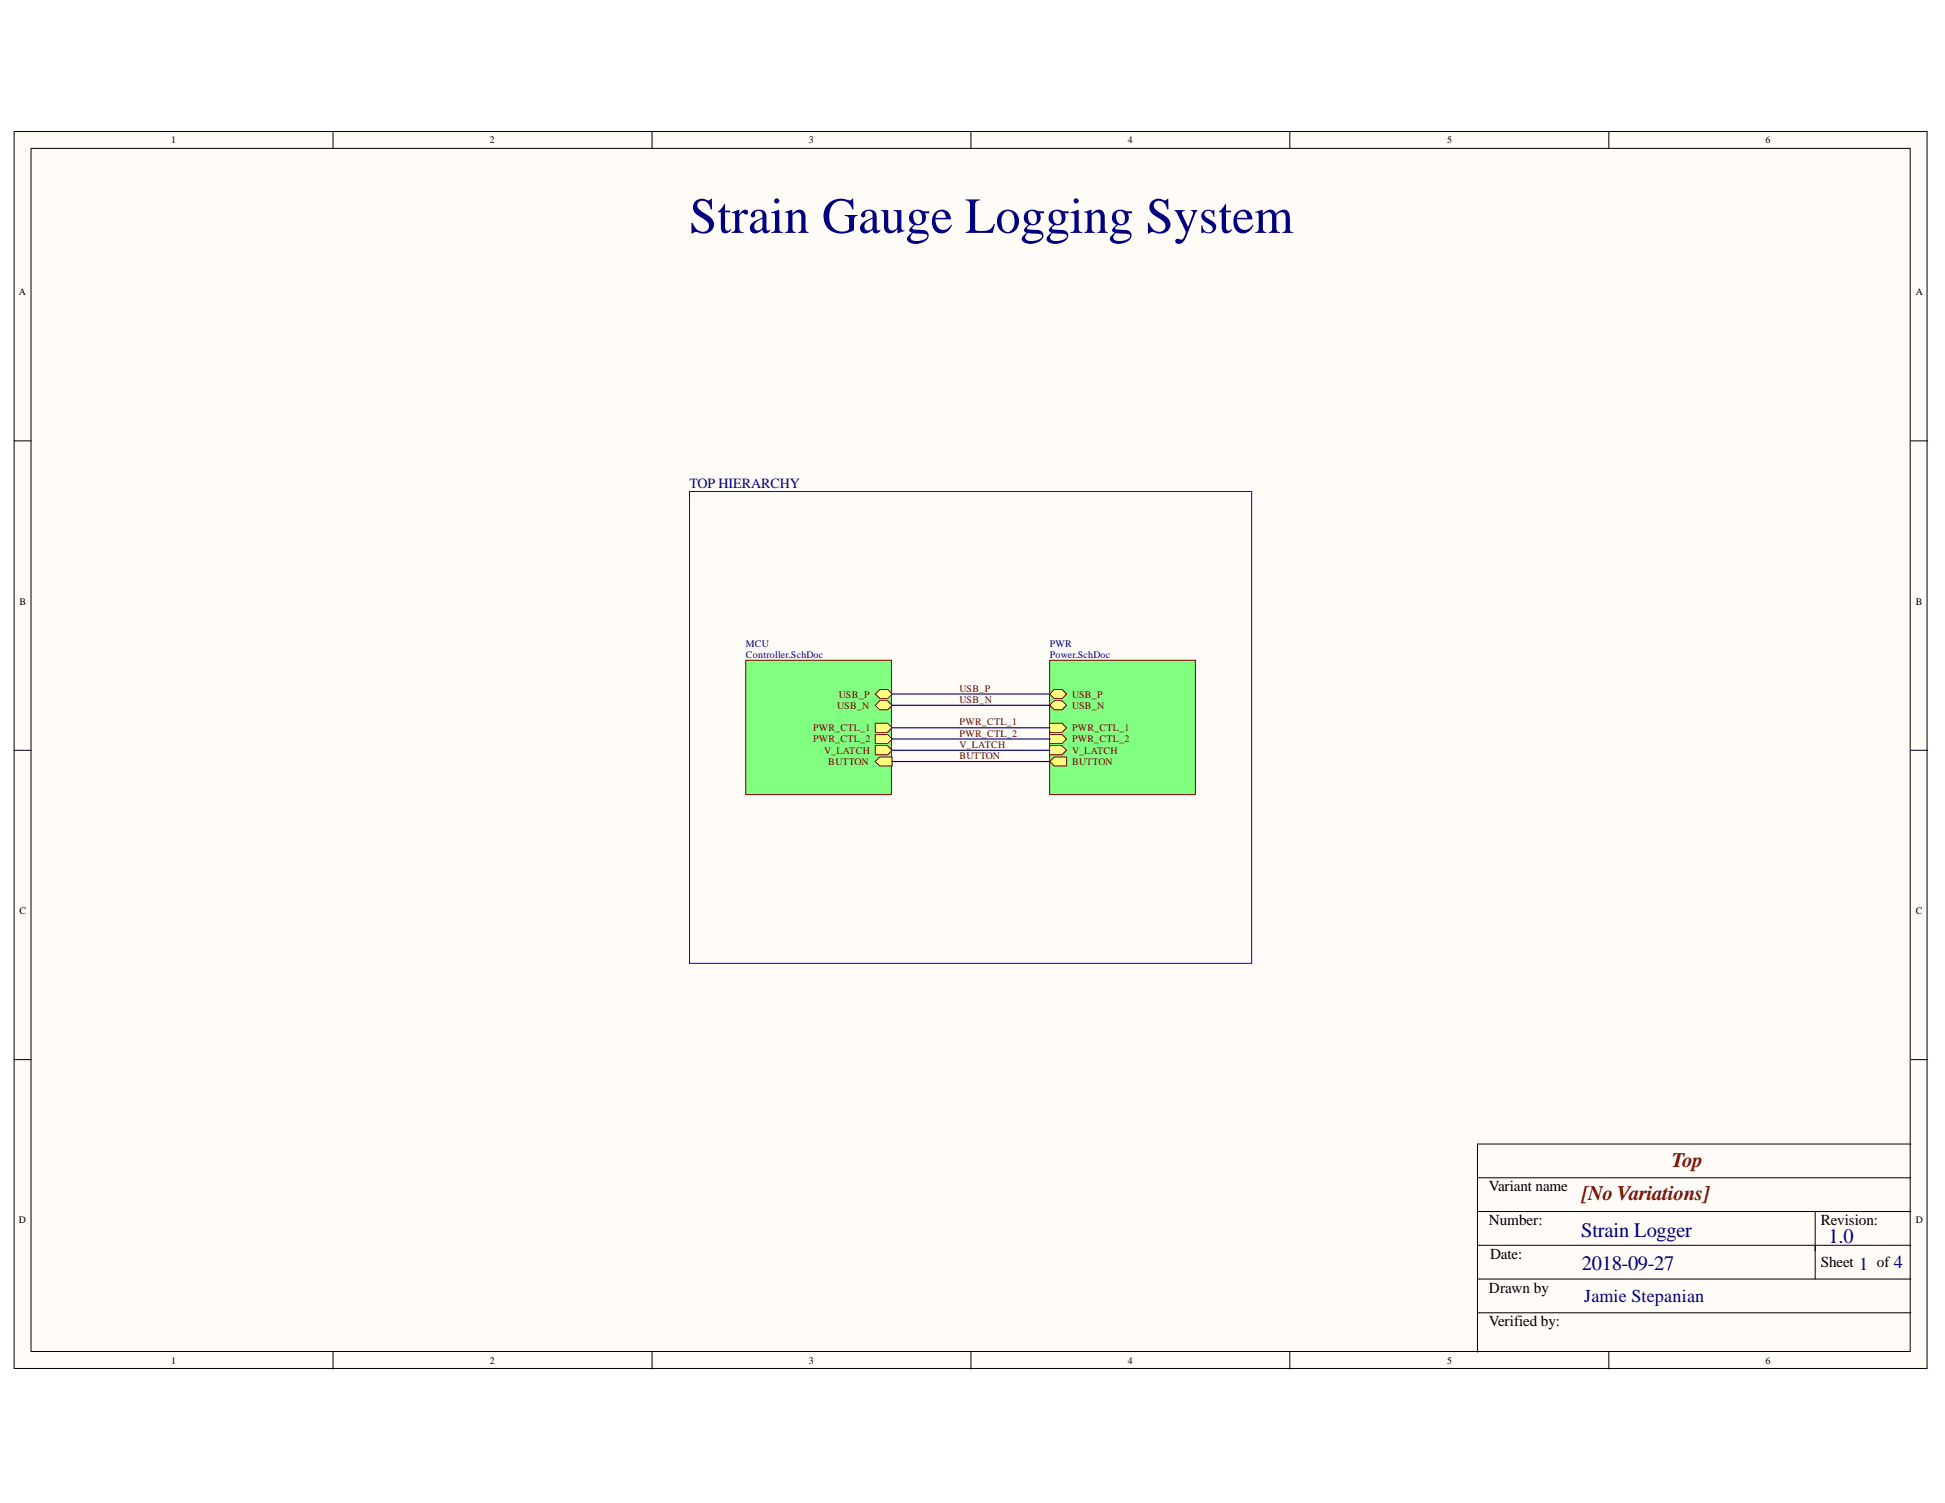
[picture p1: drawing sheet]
<svg xmlns="http://www.w3.org/2000/svg" width="279mm" height="216mm" viewBox="0 0 279 216" stroke-linecap="round" stroke-linejoin="round" font-family="sans-serif">
<g fill="#fffcf8" stroke="#000" stroke-width=".14">
<path d="M2 18.9h274.8v177.7h-274.8z"/>
<path d="M4.5 21.3h269.9v172.8h-269.9z"/>
</g>
<g fill="none" stroke="#000" stroke-width=".14">
<path d="M47.8 18.9v2.4M93.7 18.9v2.4M139.5 18.9v2.4M185.3 18.9v2.4M231.1 18.9v2.4M2 63.3h2.5M274.5 63.3h2.4M2 107.8h2.5M274.5 107.8h2.4M2 152.2h2.5M274.5 152.2h2.4M212.2 169.2h62.3"/>
<path d="M212.2 174h62.3M212.2 178.9h62.3M260.8 174v9.7M274.5 164.3h-62.3v29.9M47.8 194.2v2.5M93.7 194.2v2.5M139.5 194.2v2.5M185.3 194.2v2.5M212.2 183.7h62.3M212.2 188.6h62.3M231.1 194.2v2.5"/>
</g>
<path d="M107.1 94.8h21v19.3h-21z" fill="#80ff80" stroke="#800000" stroke-width=".14"/>
<path d="M125.7 101.3l.7-.6h1.1l.7 .6-.7 .7h-1.1z" fill-rule="evenodd" fill="#ffff80"/>
<path d="M125.7 101.3l.7-.6h1.1l.7 .6-.7 .7h-1.1z" fill="none" stroke="#800000" stroke-width=".14"/>
<path d="M125.7 99.7l.7-.7h1.1l.7 .7-.7 .6h-1.1z" fill-rule="evenodd" fill="#ffff80"/>
<path d="M125.7 99.7l.7-.7h1.1l.7 .7-.7 .6h-1.1z" fill="none" stroke="#800000" stroke-width=".14"/>
<path d="M125.7 105.5h1.8l.7 .7-.7 .6h-1.8z" fill-rule="evenodd" fill="#ffff80"/>
<path d="M125.7 105.5h1.8l.7 .7-.7 .6h-1.8z" fill="none" stroke="#800000" stroke-width=".14"/>
<path d="M125.7 103.9h1.8l.7 .6-.7 .7h-1.8z" fill-rule="evenodd" fill="#ffff80"/>
<path d="M125.7 103.9h1.8l.7 .6-.7 .7h-1.8z" fill="none" stroke="#800000" stroke-width=".14"/>
<path d="M125.7 107.1h1.8l.7 .7-.7 .6h-1.8z" fill-rule="evenodd" fill="#ffff80"/>
<path d="M125.7 107.1h1.8l.7 .7-.7 .6h-1.8z" fill="none" stroke="#800000" stroke-width=".14"/>
<path d="M125.7 109.4l.7-.7h1.8v1.3h-1.8z" fill-rule="evenodd" fill="#ffff80"/>
<path d="M125.7 109.4l.7-.7h1.8v1.3h-1.8z" fill="none" stroke="#800000" stroke-width=".14"/>
<path d="M150.8 94.8h20.9v19.3h-20.9z" fill="#80ff80" stroke="#800000" stroke-width=".14"/>
<path d="M150.8 99.7l.6-.7h1.2l.6 .7-.6 .6h-1.2z" fill-rule="evenodd" fill="#ffff80"/>
<path d="M150.8 99.7l.6-.7h1.2l.6 .7-.6 .6h-1.2z" fill="none" stroke="#800000" stroke-width=".14"/>
<path d="M150.8 109.4l.6-.7h1.8v1.3h-1.8z" fill-rule="evenodd" fill="#ffff80"/>
<path d="M150.8 109.4l.6-.7h1.8v1.3h-1.8z" fill="none" stroke="#800000" stroke-width=".14"/>
<path d="M150.8 101.3l.6-.6h1.2l.6 .6-.6 .7h-1.2z" fill-rule="evenodd" fill="#ffff80"/>
<path d="M150.8 101.3l.6-.6h1.2l.6 .6-.6 .7h-1.2z" fill="none" stroke="#800000" stroke-width=".14"/>
<path d="M150.8 103.9h1.8l.6 .6-.6 .7h-1.8z" fill-rule="evenodd" fill="#ffff80"/>
<path d="M150.8 103.9h1.8l.6 .6-.6 .7h-1.8z" fill="none" stroke="#800000" stroke-width=".14"/>
<path d="M150.8 105.5h1.8l.6 .7-.6 .6h-1.8z" fill-rule="evenodd" fill="#ffff80"/>
<path d="M150.8 105.5h1.8l.6 .7-.6 .6h-1.8z" fill="none" stroke="#800000" stroke-width=".14"/>
<path d="M150.8 107.1h1.8l.6 .7-.6 .6h-1.8z" fill-rule="evenodd" fill="#ffff80"/>
<path d="M150.8 107.1h1.8l.6 .7-.6 .6h-1.8z" fill="none" stroke="#800000" stroke-width=".14"/>
<path d="M128.2 99.7h22.6M128.2 101.3h22.6M128.2 104.5h22.6M128.2 106.2h22.6M128.2 107.8h22.6M128.2 109.4h22.6" fill="none" stroke="#000080" stroke-width=".16"/>
<path d="M99.1 70.6h80.7v67.8h-80.7z" fill="none" stroke="#00f" stroke-width=".14"/>
<text font-size="7.3" fill="#000080" x="99" y="33.5">Strain Gauge Logging System</text>
<g font-size="3" fill="#800000">
<text x="240.2" y="167.6">Top</text>
<text x="227.2" y="172.4">[No Variations]</text>
</g>
<g font-size="3" fill="#000080">
<text x="227.2" y="177.6">Strain Logger</text>
<text x="262.7" y="178.6">1.0</text>
<text x="227.2" y="182.5">2018-09-27</text>
</g>
<g font-size="2.6" fill="#000080">
<text x="267.1" y="182.4">1</text>
<text x="272.1" y="182.2">4</text>
<text x="227.6" y="187">Jamie Stepanian</text>
</g>
<g font-size="2.2">
<text x="213.9" y="171.1">Variant name</text>
<text x="213.9" y="176">Number:</text>
<text x="261.6" y="176">Revision:</text>
<text x="213.9" y="185.7">Drawn by</text>
<text x="214" y="180.9">Date:</text>
<text x="261.6" y="182">Sheet</text>
<text x="269.6" y="182">of</text>
<text x="213.9" y="190.5">Verified by:</text>
</g>
<text font-size="2" fill="#000080" x="99" y="70.1">TOP HIERARCHY</text>
<g font-size="1.4">
<text x="24.6" y="20.6">1</text>
<text x="70.4" y="20.6">2</text>
<text x="116.2" y="20.6">3</text>
<text x="162" y="20.6">4</text>
<text x="207.9" y="20.6">5</text>
<text x="253.6" y="20.6">6</text>
<text x="2.7" y="42.4">A</text>
<text x="275.2" y="42.4">A</text>
<text x="2.8" y="86.9">B</text>
<text x="275.2" y="86.9">B</text>
<text x="2.8" y="131.3">C</text>
<text x="275.2" y="131.3">C</text>
<text x="2.7" y="175.7">D</text>
<text x="275.2" y="175.7">D</text>
<text x="24.6" y="195.9">1</text>
<text x="70.4" y="195.9">2</text>
<text x="116.2" y="195.9">3</text>
<text x="162" y="195.9">4</text>
<text x="207.9" y="195.9">5</text>
<text x="253.6" y="195.9">6</text>
</g>
<g font-size="1.4" fill="#000080">
<text x="107.1" y="93">MCU</text>
<text x="107.1" y="94.6">Controller.SchDoc</text>
<text x="150.8" y="93">PWR</text>
<text x="150.8" y="94.6">Power.SchDoc</text>
</g>
<g font-size="1.4" fill="#800000">
<text x="120.3" y="101.8">USB_N</text>
<text x="120.5" y="100.2">USB_P</text>
<text x="137.8" y="99.4">USB_P</text>
<text x="137.8" y="101">USB_N</text>
<text x="154" y="100.2">USB_P</text>
<text x="154" y="101.8">USB_N</text>
<text x="116.8" y="106.6">PWR_CTL_2</text>
<text x="116.8" y="105">PWR_CTL_1</text>
<text x="137.8" y="107.5">V_LATCH</text>
<text x="137.8" y="104.2">PWR_CTL_1</text>
<text x="137.8" y="105.8">PWR_CTL_2</text>
<text x="154" y="105">PWR_CTL_1</text>
<text x="154" y="106.6">PWR_CTL_2</text>
<text x="118.4" y="108.3">V_LATCH</text>
<text x="119" y="109.9">BUTTON</text>
<text x="137.8" y="109.1">BUTTON</text>
<text x="154" y="109.9">BUTTON</text>
<text x="154" y="108.3">V_LATCH</text>
</g>
</svg>
